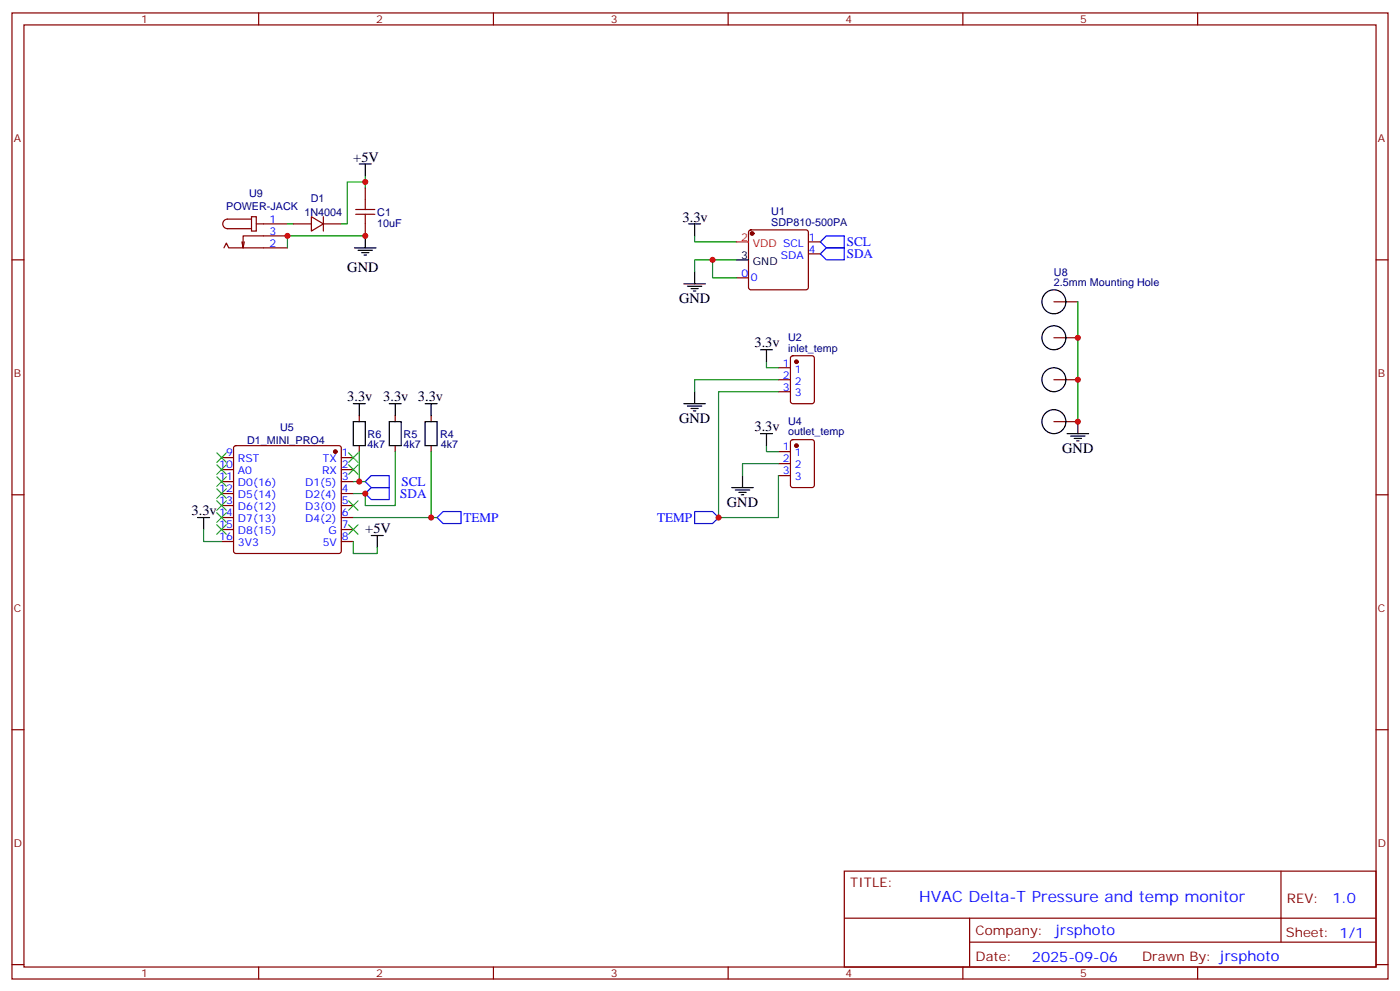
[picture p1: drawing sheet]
<svg xmlns="http://www.w3.org/2000/svg" width="412mm" height="292mm" viewBox="0 0 412 292" stroke-linecap="round" stroke-linejoin="round" font-family="sans-serif">
<g fill="none" stroke="#870000" stroke-width=".35">
<path d="M3.5 3.8h405.4v284.3h-405.4zM7.1 7.3h398.2v277.3h-398.2zM76.2 3.8v3.5M145.3 3.8v3.5M214.5 3.8v3.5M283.6 3.8v3.5M352.8 3.8v3.5M107.6 55.3v3.5M3.5 76.5h3.6M66 73l.7-1.5 .7 1.5h17.3M72 71.2l-.4 1.8M74.1 63.8h1.4v4.2h-1.4z"/>
<path d="M74.1 64.5h-7.1a1.41 1.41 0 0 0-1.4 1.4 1.41 1.41 0 0 0 1.4 1.4h7.1M75.5 65.9h9.2M84.7 69.4h-13.1v3.6l-.3-1.8M86.4 65.9h5.3M91.7 63.8l3.5 2.1-3.5 2.1zM95.2 65.9h5.3M95.2 63.8v4.2M107.6 65.9v3.5M220.7 67.9l.5-.2h16.2l.5 .2 .2 .5v16.2l-.2 .5-.5 .2h-16.2l-.5-.2-.2-.5v-16.2zM238.1 71.2h3.6M238.1 74.7h3.6M405.3 76.5h3.6"/>
<path d="M217 81.8h3.5M310.4 99.4h7.1M310.4 88.8h7.1M229.3 108.2h3.5M229.3 111.8h3.5M229.3 115.3h3.5M233.1 104.9l.4-.2h5.7l.6 .4 .1 13-.5 .7h-5.9l-.6-.4-.1-13zM310.4 111.8h7.1M65.3 134.7h3.5M65.3 138.2h3.5M69 131.4l.5-.2h30.3l.5 .2 .2 .5v30.3l-.2 .5-.5 .2h-30.3l-.5-.2-.2-.5v-30.3zM100.5 134.7h3.6"/>
<path d="M100.5 138.2h3.6M105.8 122.3v1.8M105.8 131.2v1.7M116.4 122.3v1.8M116.4 131.2v1.7M127 122.3v1.8M127 131.2v1.7M229.3 132.9h3.5M229.3 136.5h3.5M229.3 140h3.5M233.1 129.6l.4-.2h5.7l.6 .4 .1 13-.5 .7h-5.9l-.6-.5-.1-12.9zM310.4 124.1h7.1"/>
<path d="M3.5 145.6h3.6M65.3 141.7h3.5M65.3 145.3h3.5M65.3 148.8h3.5M65.3 152.3h3.5M65.3 155.9h3.5M65.3 159.4h3.5M100.5 141.7h3.6M100.5 145.3h3.6M100.5 148.8h3.6M100.5 152.3h3.6M100.5 155.9h3.6"/>
<path d="M100.5 159.4h3.6M405.3 145.6h3.6M3.5 214.8h3.6M405.3 214.8h3.6M248.7 256.4h156.6v28.2h-156.6zM377.3 256.4v20.9M248.7 270.2h156.5M285.6 277.3h119.6M285.6 270.2v14.2M3.5 283.9h3.6M76.2 284.6v3.5M145.3 284.6v3.5"/>
<path d="M214.5 284.6v3.5M283.6 284.6v3.5M352.8 284.6v3.5M405.3 283.9h3.6"/>
</g>
<g fill="#870000" stroke="#870000" stroke-width=".35">
<circle cx="234.6" cy="106.5" r=".53"/>
<circle cx="234.6" cy="131.2" r=".53"/>
<circle cx="98.8" cy="132.9" r=".53"/>
<circle cx="221.5" cy="68.7" r=".53"/>
</g>
<g fill="none" stroke="#000" stroke-width=".35">
<path d="M105.8 48.3h3.6M107.6 48.3v3.5M104.4 73h6.4M105.5 73.7h4.2M106.5 74.4h2.2M107.2 75.1h.7M107.6 69.4v3.6M202.8 65.9h3.6M204.6 65.9v3.5M217 76.5h3.5M201.4 83.5h6.4M202.5 84.2h4.2"/>
<path d="M203.6 84.9h2.1M204.3 85.7h.7M204.6 80v3.5M104.1 118.8h3.5M105.8 118.8v3.5M114.7 118.8h3.5M116.4 118.8v3.5M125.2 118.8h3.6M127 118.8v3.5M201.4 118.8h6.4M202.5 119.5h4.2M204.6 115.3v3.5"/>
<path d="M224 102.9h3.5M225.8 102.9v3.6M104.1 124.1h3.5v7.1h-3.5zM114.7 124.1h3.5v7.1h-3.5zM125.2 124.1h3.6v7.1h-3.6zM203.6 120.2h2.1M204.3 120.9h.7M218.7 140v3.5M224 127.6h3.5M225.8 127.6v3.6M314.3 127.6h6.4M315.4 128.3h4.2"/>
<path d="M316.4 129h2.2M317.1 129.8h.8M317.5 124.1v3.5M58.2 152.3h3.5M60 152.3v3.6M109.4 157.6h3.5M111.1 157.6v3.5M215.5 143.5h6.4M216.6 144.2h4.2M217.7 144.9h2.1M218.4 145.6h.7"/>
<circle cx="310.4" cy="99.4" r="3.5"/>
<circle cx="310.4" cy="88.8" r="3.5"/>
<circle cx="310.4" cy="111.8" r="3.5"/>
<circle cx="310.4" cy="124.1" r="3.5"/>
</g>
<g fill="none" stroke="#008700" stroke-width=".35">
<path d="M107.6 53.6h-5.3v12.3h-1.8M107.6 51.8v3.5M84.7 65.9h1.7M107.6 69.4h-22.9v3.6M204.6 69.4v1.8h12.4M209.9 76.5v5.3h7.1M217 76.5h-12.4v3.5M317.5 88.8v35.3M225.8 106.5v1.7h3.5M229.3 111.8h-24.7v3.5M229.3 115.3h-17.6v37h17.6v-12.3M105.8 132.9v8.8"/>
<path d="M116.4 132.9v15.9h-8.8v-3.5h-3.5M127 132.9v19.4M225.8 131.2v1.7h3.5M229.3 136.5h-10.6v3.5M60 155.9v3.5h5.3M104.1 159.4v3.5h7v-1.8M104.1 141.7h3.5M104.1 152.3h24.7"/>
</g>
<path d="M241.7 74.7l1.7-1.7h5.3v3.5h-5.3zM243.4 69.4h5.3v3.6h-5.3l-1.7-1.8zM109.4 140h5.3v3.5h-5.3l-1.8-1.8zM109.4 143.5h5.3v3.5h-5.3l-1.8-1.7zM130.5 150.6h5.3v3.5h-5.3l-1.7-1.8zM204.6 150.6h5.3l1.8 1.7-1.8 1.8h-5.3z" fill="none" stroke="#00f" stroke-width=".35"/>
<path d="M217 71.2h3.5" fill="none" stroke="#f00" stroke-width=".35"/>
<g fill="none" stroke="#3c3" stroke-width=".35">
<path d="M63.9 133.3l2.8 2.8M63.9 136.8l2.8 2.8M66.7 133.3l-2.8 2.8M66.7 136.8l-2.8 2.8M102.7 133.3l2.8 2.8M102.7 136.8l2.8 2.8M105.5 133.3l-2.8 2.8M105.5 136.8l-2.8 2.8M63.9 140.3l2.8 2.9M63.9 143.9l2.8 2.8M63.9 147.4l2.8 2.8M63.9 150.9l2.8 2.8"/>
<path d="M63.9 154.4l2.8 2.9M66.7 140.3l-2.8 2.9M66.7 143.9l-2.8 2.8M66.7 147.4l-2.8 2.8M66.7 150.9l-2.8 2.8M66.7 154.4l-2.8 2.9M102.7 147.4l2.8 2.8M102.7 154.4l2.8 2.9M105.5 147.4l-2.8 2.8M105.5 154.4l-2.8 2.9"/>
</g>
<path d="M107.6 58.8v2.9M104.8 63.1h5.6M104.8 61.7h5.6M107.6 63.1v2.8" fill="none" stroke="#a10000" stroke-width=".35"/>
<g fill="#c00">
<circle cx="105.8" cy="141.7" r=".88"/>
<circle cx="209.9" cy="76.5" r=".88"/>
<circle cx="317.5" cy="124.1" r=".88"/>
<circle cx="317.5" cy="111.8" r=".88"/>
<circle cx="317.5" cy="99.4" r=".88"/>
<circle cx="127" cy="152.3" r=".88"/>
<circle cx="107.6" cy="145.3" r=".88"/>
<circle cx="84.7" cy="69.4" r=".88"/>
<circle cx="107.6" cy="53.6" r=".88"/>
<circle cx="107.6" cy="69.4" r=".88"/>
<circle cx="211.7" cy="152.3" r=".88"/>
</g>
<text font-size="4.6" fill="#00f" x="270.8" y="265.4">HVAC Delta-T Pressure and temp monitor</text>
<g font-size="4.2">
<text x="104.1" y="47.6">+5V</text>
<text x="201.1" y="65.2">3.3v</text>
<text x="102.3" y="80">GND</text>
<text x="200" y="89.2">GND</text>
<text x="222.2" y="102.2">3.3v</text>
<text x="102.3" y="118.1">3.3v</text>
<text x="112.9" y="118.1">3.3v 3.3v</text>
<text x="200" y="124.5">GND</text>
<text x="222.2" y="126.9">3.3v</text>
<text x="312.9" y="133.3">GND</text>
<text x="214.1" y="149.2">GND</text>
<text x="56.4" y="151.6">3.3v</text>
<text x="107.6" y="156.9">+5V</text>
</g>
<g font-size="4.2" fill="#00f">
<text x="392.5" y="265.7">1.0</text>
<text x="310.9" y="275.2">jrsphoto</text>
<text x="304" y="283">2025-09-06</text>
</g>
<g font-size="3.9" fill="#00f">
<text x="249.4" y="76">SDA</text>
<text x="249.4" y="72.4">SCL</text>
<text x="118.3" y="143">SCL</text>
<text x="117.9" y="146.5">SDA</text>
<text x="136.5" y="153.6">TEMP</text>
<text x="193.6" y="153.6">TEMP</text>
</g>
<g font-size="3.9" fill="#800">
<text x="250.5" y="261">TITLE:</text>
<text x="379.1" y="265.7">REV:</text>
<text x="287.4" y="275.2">Company:</text>
<text x="378.7" y="275.8">Sheet: 1/1</text>
<text x="287.4" y="282.9">Date:</text>
<text x="336.4" y="282.9">Drawn By: jrsphoto</text>
</g>
<g font-size="3.2" fill="#800">
<text x="41.6" y="6.8">1</text>
<text x="110.8" y="6.8">2</text>
<text x="179.9" y="6.8">3</text>
<text x="249.1" y="6.8">4</text>
<text x="318.2" y="6.8">5</text>
<text x="4.1" y="41.9">A</text>
<text x="405.9" y="41.9">A</text>
<text x="4.1" y="111.1">B</text>
<text x="405.9" y="111.1">B</text>
<text x="4.1" y="180.2">C</text>
<text x="405.9" y="180.2">C</text>
<text x="4.1" y="249.3">D</text>
<text x="405.9" y="249.3">D</text>
<text x="41.6" y="287.6">1</text>
<text x="110.8" y="287.6">2</text>
<text x="179.9" y="287.6">3</text>
<text x="249.1" y="287.6">4</text>
<text x="318.2" y="287.6">5</text>
</g>
<g font-size="3.2" fill="#000080">
<text x="73.4" y="58">U9</text>
<text x="91.5" y="59.5">D1</text>
<text x="66.6" y="61.7">POWER-JACK</text>
<text x="89.7" y="63.5">1N4004</text>
<text x="111.1" y="63.5">C1</text>
<text x="227.2" y="63.3">U1</text>
<text x="111.1" y="66.7">10uF</text>
<text x="227.2" y="66.5">SDP810-500PA</text>
<text x="310.5" y="81.1">U8</text>
<text x="310.5" y="84.2">2.5mm Mounting Hole</text>
<text x="232.1" y="100.3">U2</text>
<text x="232.1" y="103.5">inlet_temp</text>
<text x="232.1" y="125">U4</text>
<text x="72.8" y="130.6">D1_MINI_PRO4</text>
<text x="82.5" y="126.8">U5</text>
<text x="108.3" y="131.9">4k7</text>
<text x="108.3" y="128.8">R6</text>
<text x="118.9" y="131.9">4k7</text>
<text x="118.9" y="128.8">R5</text>
<text x="129.6" y="128.8">R4</text>
<text x="129.8" y="132">4k7</text>
<text x="232.1" y="128.2">outlet_temp</text>
</g>
<g font-size="3.2" fill="#00f">
<text x="79.4" y="65.5">1</text>
<text x="79.4" y="69.1">3</text>
<text x="238.3" y="70.8">1</text>
<text x="79.4" y="72.6">2</text>
<text x="230" y="76.1">SDA</text>
<text x="238.3" y="74.4">4</text>
<text x="218.5" y="81.4">0</text>
<text x="221.2" y="82.8">0</text>
<text x="230.6" y="107.9">1</text>
<text x="230.6" y="111.4">2</text>
<text x="234.1" y="109.6">1</text>
<text x="234.1" y="113.2">2</text>
<text x="230.6" y="114.9">3</text>
<text x="234.1" y="116.7">3</text>
<text x="64.6" y="137.9">10</text>
<text x="66.6" y="134.3">9</text>
<text x="70.1" y="136.1">RST</text>
<text x="95.1" y="136.1">TX</text>
<text x="100.7" y="134.3">1</text>
<text x="100.7" y="137.9">2</text>
<text x="230.6" y="132.6">1</text>
<text x="230.6" y="136.1">2</text>
<text x="234.1" y="134.3">1</text>
<text x="234.1" y="137.9">2</text>
<text x="64.6" y="141.4">11</text>
<text x="70.1" y="139.6">A0</text>
<text x="70.1" y="143.2">D0(16)</text>
<text x="89.9" y="143.2">D1(5)</text>
<text x="94.9" y="139.6">RX</text>
<text x="100.7" y="141.4">3</text>
<text x="230.6" y="139.6">3</text>
<text x="234.1" y="141.4">3</text>
<text x="64.6" y="144.9">12</text>
<text x="64.6" y="148.4">13</text>
<text x="70.1" y="146.7">D5(14)</text>
<text x="89.9" y="146.7">D2(4)</text>
<text x="100.7" y="144.9">4</text>
<text x="100.7" y="148.4">5</text>
<text x="64.6" y="152">14</text>
<text x="64.6" y="155.5">15</text>
<text x="70.1" y="150.2">D6(12)</text>
<text x="70.1" y="153.7">D7(13)</text>
<text x="89.9" y="150.2">D3(0)</text>
<text x="89.9" y="153.7">D4(2)</text>
<text x="100.7" y="152">6</text>
<text x="100.7" y="155.5">7</text>
<text x="64.6" y="159">16</text>
<text x="70.1" y="157.3">D8(15)</text>
<text x="70.1" y="160.8">3V3</text>
<text x="95.1" y="160.8">5V</text>
<text x="96.8" y="157.3">G</text>
<text x="100.7" y="159">8</text>
</g>
<g font-size="3.2" fill="#f00">
<text x="218.3" y="70.8">2</text>
<text x="221.8" y="72.6">VDD SCL</text>
</g>
<g font-size="3.2">
<text x="218.3" y="76.1">3</text>
<text x="221.8" y="77.9">GND</text>
</g>
</svg>
